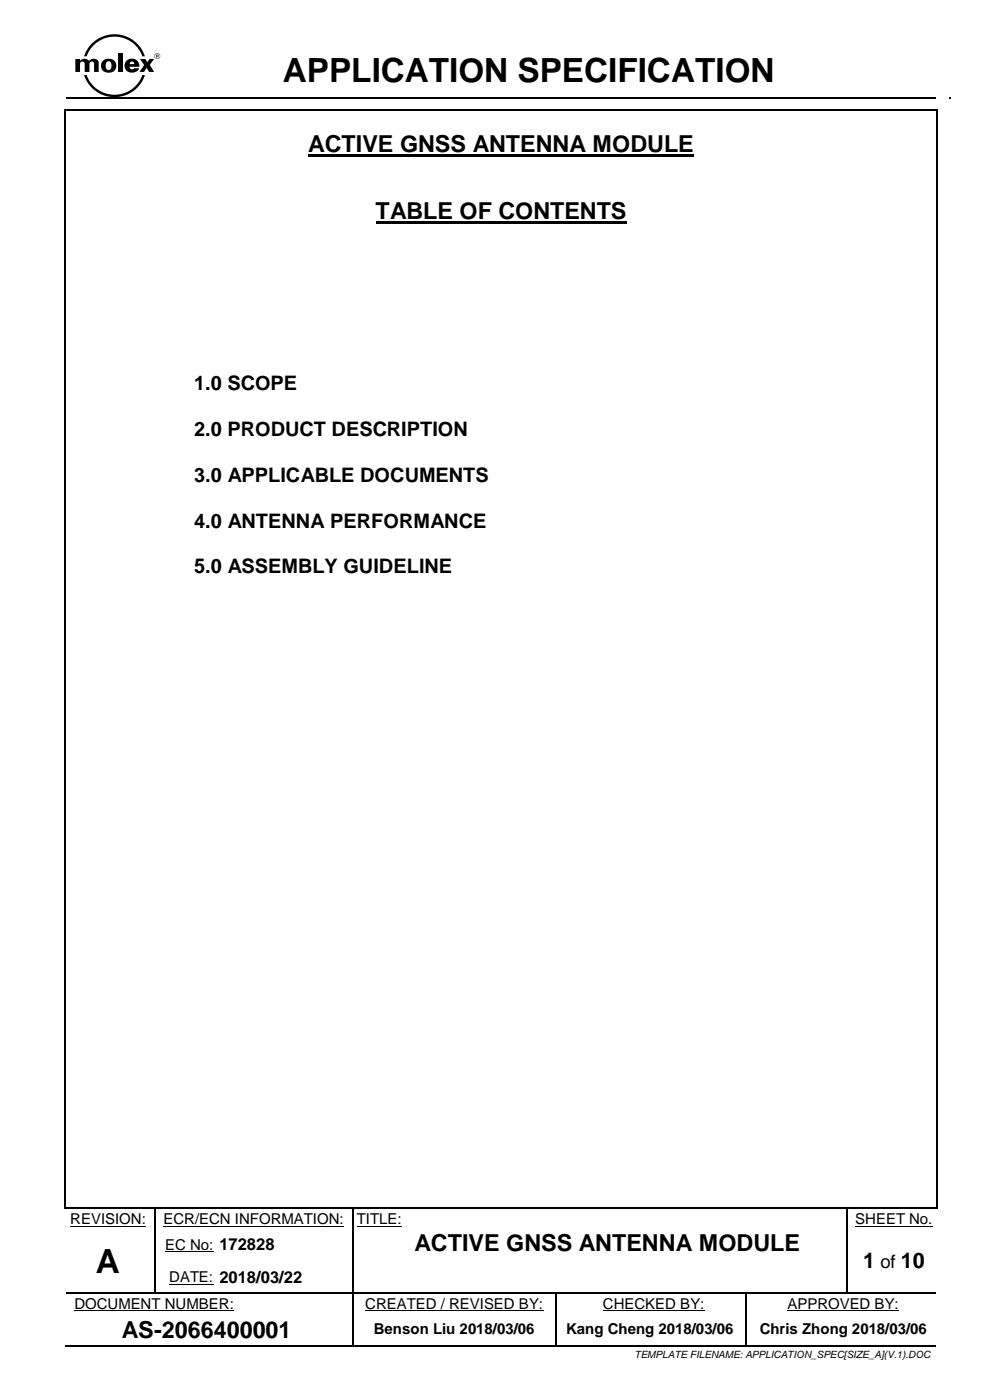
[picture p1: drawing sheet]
<svg xmlns="http://www.w3.org/2000/svg" width="210mm" height="297mm" viewBox="0 0 210 297" stroke-linecap="round" stroke-linejoin="round" font-family="sans-serif">
<g fill="#000">
<path d="M16 12.5h1v.4l.1-.1a1.28 1.28 0 0 1 1.8 .1 1.16 1.16 0 0 1 2 .3v2.1h-.9v-1.8a.49 .49 0 0 0-.5-.4 .49 .49 0 0 0-.5 .4v1.8h-1v-1.8a.49 .49 0 0 0-.5-.4 .49 .49 0 0 0-.5 .4v1.8h-1z" fill-rule="evenodd"/>
<path d="M22.7 13.1h.1a.74 .74 0 0 1 .8 .2 .74 .74 0 0 1 0 .8 .62 .62 0 0 1-.6 .8 .62 .62 0 0 1-.6-.8v-.5zM21.8 13a1.57 1.57 0 0 0 0 2 1.57 1.57 0 0 0 2 .3 1.54 1.54 0 0 0 .7-2.1 1.54 1.54 0 0 0-2.1-.6z" fill-rule="evenodd"/>
<path d="M19.5 9.3a6.8 6.8 0 0 1 11.2 2.6h-.5a6.3 6.3 0 0 0-5.9-4.1 6.3 6.3 0 0 0-5.9 4.1h-.6l.7-1.4z" fill-rule="evenodd"/>
<path d="M25 11.3h1v4h-1z" fill-rule="evenodd"/>
<path d="M26.8 13a1.57 1.57 0 0 0 .4 2.3 1.57 1.57 0 0 0 2.3-.8h-1.1a.51 .51 0 0 1-.5 .2 .51 .51 0 0 1-.4-.5h2.1a1.62 1.62 0 0 0-1-1.6 1.62 1.62 0 0 0-1.8 .4zM27.7 13.2l.3-.1a.49 .49 0 0 1 .5 .5h-1z" fill-rule="evenodd"/>
<path d="M17.8 15.9h.6a6.3 6.3 0 0 0 5.9 4.2 6.3 6.3 0 0 0 5.9-4.2h.5a6.8 6.8 0 0 1-6.4 4.7 6.8 6.8 0 0 1-6.5-4.7z" fill-rule="evenodd"/>
<path d="M29.7 12.5h1.1l.4 .7 .5-.7h1l-.9 1.3 .9 1.5h-1.1l-.5-.9-.5 .9h-1l1-1.5z" fill-rule="evenodd"/>
<path d="M32.7 11.9a.65 .65 0 0 1 1.3 0 .65 .65 0 0 1-1.3 0zM32.8 11.9a.55 .55 0 0 0 1.1 0 .55 .55 0 0 0-1.1 0z" fill-rule="evenodd"/>
<path d="M33.2 11.7l.3 .1-.3 .1zM33.1 11.6v.6h.1v-.2l.5 .2-.1-.6z" fill-rule="evenodd"/>
<path d="M13.6 23.1h.4v.4h-.4z" fill-rule="evenodd"/>
<path d="M13.6 23.1h.4v.4h-.4z" fill-rule="evenodd"/>
<path d="M14 20.7h.3v.3h-.3z" fill-rule="evenodd"/>
<path d="M14 20.7h.3v.3h-.3z" fill-rule="evenodd"/>
<path d="M65.4 32.8h81.8v.5h-81.8z" fill-rule="evenodd"/>
<path d="M198.6 23.1h.4v.4h-.4z" fill-rule="evenodd"/>
<path d="M198.6 23.1h.4v.4h-.4z" fill-rule="evenodd"/>
<path d="M201.4 20.7h.3v.3h-.3z" fill-rule="evenodd"/>
<path d="M201.4 20.7h.3v.3h-.3z" fill-rule="evenodd"/>
<path d="M79.7 47h53.2v.5h-53.2z" fill-rule="evenodd"/>
<path d="M13.6 256.1h.4v.3h-.4z" fill-rule="evenodd"/>
<path d="M13.6 256.1h.4v.3h-.4z" fill-rule="evenodd"/>
<path d="M32.7 256.4h.3v.3h-.3z" fill-rule="evenodd"/>
<path d="M32.7 256.1h.4v.3h-.4z" fill-rule="evenodd"/>
<path d="M74.7 256.4h.2v.3h-.2z" fill-rule="evenodd"/>
<path d="M74.7 256.1h.3v.3h-.3z" fill-rule="evenodd"/>
<path d="M87.1 256.1h.4v.3h-.4z" fill-rule="evenodd"/>
<path d="M179.6 256.4h.2v.3h-.2z" fill-rule="evenodd"/>
<path d="M179.6 256.1h.3v.3h-.3z" fill-rule="evenodd"/>
<path d="M198.6 256.1h.4v.3h-.4z" fill-rule="evenodd"/>
<path d="M198.6 256.1h.4v.3h-.4z" fill-rule="evenodd"/>
<path d="M32.7 260.4h.3v.9h-.3z" fill-rule="evenodd"/>
<path d="M32.7 267.3h.3v.9h-.3z" fill-rule="evenodd"/>
<path d="M32.7 274.2h.3v.2h-.3z" fill-rule="evenodd"/>
<path d="M45.3 274.2h.2v.2h-.2z" fill-rule="evenodd"/>
<path d="M74.7 278.5h.3v.8h-.3z" fill-rule="evenodd"/>
<path d="M74.7 260.4h.2v.9h-.2z" fill-rule="evenodd"/>
<path d="M74.7 267.3h.2v.9h-.2z" fill-rule="evenodd"/>
<path d="M74.7 274.2h.2v.5h-.2z" fill-rule="evenodd"/>
<path d="M87.1 274.2h.3v.2h-.3z" fill-rule="evenodd"/>
<path d="M117.8 278.5h.3v.8h-.3z" fill-rule="evenodd"/>
<path d="M117.8 274.4h.3v.3h-.3z" fill-rule="evenodd"/>
<path d="M117.8 274.2h.3v.2h-.3z" fill-rule="evenodd"/>
<path d="M158.1 274.4h.2v.3h-.2z" fill-rule="evenodd"/>
<path d="M158.1 274.2h.2v.2h-.2z" fill-rule="evenodd"/>
<path d="M158.1 278.5h.2v.8h-.2z" fill-rule="evenodd"/>
<path d="M179.6 260.4h.2v.9h-.2z" fill-rule="evenodd"/>
<path d="M179.6 267.3h.2v.9h-.2z" fill-rule="evenodd"/>
<path d="M179.6 274.2h.2v.2h-.2z" fill-rule="evenodd"/>
<path d="M74.7 285.4h.3v.3h-.3z" fill-rule="evenodd"/>
<path d="M117.8 285.4h.3v.3h-.3z" fill-rule="evenodd"/>
<path d="M158.1 285.4h.3v.3h-.3z" fill-rule="evenodd"/>
</g>
<path d="M13.8 23.5v232.6M14 23.3h184.6M14.3 20.9h184.3M198.8 23.5v232.6M14 256.2h184.6M74.8 279.3v6.1M117.9 279.3v6.1M14 285.5h60.7M75 285.5h42.8M118.1 285.5h40M158.4 285.5h40.2" fill="none" stroke="#000" stroke-width=".34"/>
<path d="M14.9 260.1h16.1M15.8 278.1h33.9M34.7 260.1h38.3M35 265.6h10.3M35.9 272.5h9.4M75.7 260.1h9.5M77.5 278.1h37.8M127.9 278.1h21.5M167 278.1h23.7M181.4 260.1h16.5" fill="none" stroke="#000" stroke-width=".21"/>
<g fill="none" stroke="#000" stroke-width=".25">
<path d="M32.9 256.7v3.7M74.8 256.7v3.7M179.7 256.7v3.7M14 274.3h18.7M32.9 261.3v6M32.9 268.2v6M33 274.3h12.3M45.5 274.3h29.2M74.8 261.3v6M74.8 268.2v6M74.8 274.7v3.8M74.9 274.3h12.2"/>
<path d="M87.4 274.3h30.4M117.9 274.7v3.8M118.1 274.3h40M158.2 274.7v3.8M158.2 279.3v6.1M158.3 274.3h21.3M179.7 261.3v6M179.7 268.2v6M179.8 274.3h18.8"/>
</g>
<g font-size="7.1">
<text x="60" y="17.4">APPLICATION SPECIFICATION</text>
<text x="20.4" y="270">A</text>
</g>
<g font-size="5">
<text x="65.4" y="32.3">ACTIVE GNSS ANTENNA MODULE</text>
<text x="79.7" y="46.5">TABLE OF CONTENTS</text>
<text x="87.9" y="265.5">ACTIVE GNSS ANTENNA MODULE</text>
<text x="25.9" y="283.8">AS-2066400001</text>
</g>
<g font-size="4.6">
<text x="183.1" y="269.1">1</text>
<text x="191.1" y="269.1">10</text>
</g>
<g font-size="4.2">
<text x="41.2" y="82.7">1.0 SCOPE</text>
<text x="41.2" y="92.5">2.0 PRODUCT DESCRIPTION</text>
<text x="41.2" y="102.2">3.0 APPLICABLE DOCUMENTS</text>
<text x="41.2" y="111.9">4.0 ANTENNA PERFORMANCE</text>
<text x="41.2" y="121.6">5.0 ASSEMBLY GUIDELINE</text>
</g>
<text font-size="3.9" x="186.8" y="269.1">of</text>
<g font-size="3.2">
<text x="14.9" y="259.7">REVISION:</text>
<text x="34.7" y="259.7">ECR/ECN INFORMATION:</text>
<text x="75.7" y="259.7">TITLE:</text>
<text x="181.4" y="259.7">SHEET No.</text>
<text x="35" y="265.2">EC No: 172828</text>
<text x="35.9" y="272.1">DATE: 2018/03/22</text>
<text x="15.8" y="277.7">DOCUMENT NUMBER:</text>
<text x="77.5" y="277.7">CREATED / REVISED BY:</text>
<text x="127.9" y="277.7">CHECKED BY:</text>
<text x="167" y="277.7">APPROVED BY:</text>
<text x="79.3" y="283">Benson Liu 2018/03/06</text>
<text x="120.1" y="283">Kang Cheng 2018/03/06</text>
<text x="161.2" y="283">Chris Zhong 2018/03/06</text>
</g>
<text font-size="2.1" x="134.6" y="288.2">TEMPLATE FILENAME: APPLICATION_SPEC[SIZE_A](V.1).DOC</text>
</svg>
